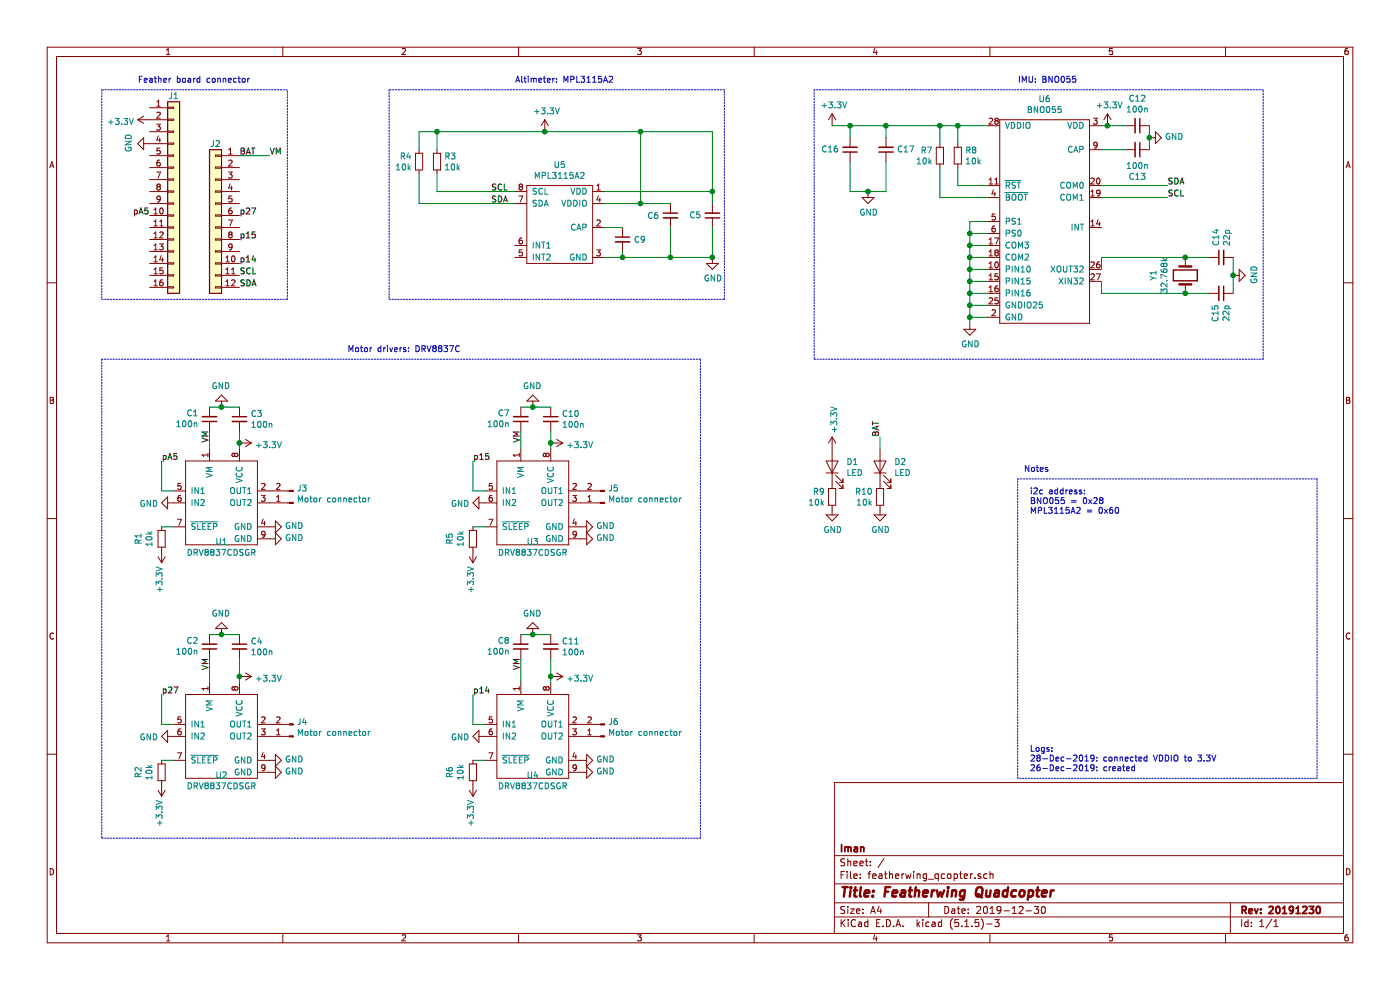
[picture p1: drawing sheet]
EESchema Schematic File Version 4
EELAYER 30 0
EELAYER END
$Descr A4 11693 8268
encoding utf-8
Sheet 1 1
Title "Featherwing Quadcopter"
Date "2019-12-30"
Rev "20191230"
Comp "Iman"
Comment1 ""
Comment2 ""
Comment3 ""
Comment4 ""
$EndDescr
$Comp
L Device:C_Small C6
U 1 1
P 5600 1800
F 0 "C6" H 5692 1800 50  0000 L CNN
F 1 "10u" H 5692 1755 50  0001 L CNN
F 2 "Capacitor_SMD:C_0805_2012Metric_Pad1.15x1.40mm_HandSolder" H 5600 1800 50  0001 C CNN
F 3 "~" H 5600 1800 50  0001 C CNN
	1    5600 1800
	-1   0    0    -1  
$EndComp
$Comp
L Device:C_Small C5
U 1 1
P 5950 1800
F 0 "C5" H 5859 1800 50  0000 R CNN
F 1 "100n" H 5858 1845 50  0001 R CNN
F 2 "Capacitor_SMD:C_0805_2012Metric_Pad1.15x1.40mm_HandSolder" H 5950 1800 50  0001 C CNN
F 3 "~" H 5950 1800 50  0001 C CNN
	1    5950 1800
	1    0    0    1   
$EndComp
Wire Wire Line
	5950 1600 5950 1700
Wire Wire Line
	5600 1900 5600 2150
Wire Wire Line
	5950 1900 5950 2150
$Comp
L Device:C_Small C9
U 1 1
P 5200 2000
F 0 "C9" H 5292 2000 50  0000 L CNN
F 1 "100n" H 5292 1955 50  0001 L CNN
F 2 "Capacitor_SMD:C_0805_2012Metric_Pad1.15x1.40mm_HandSolder" H 5200 2000 50  0001 C CNN
F 3 "~" H 5200 2000 50  0001 C CNN
	1    5200 2000
	1    0    0    -1  
$EndComp
Wire Wire Line
	5200 2100 5200 2150
Text Label 4100 1600 0    50   ~ 0
SCL
Text Label 4100 1700 0    50   ~ 0
SDA
$Comp
L power:GND #PWR012
U 1 1
P 5950 2150
F 0 "#PWR012" H 5950 1900 50  0001 C CNN
F 1 "GND" H 5955 1977 50  0000 C CNN
F 2 "" H 5950 2150 50  0001 C CNN
F 3 "" H 5950 2150 50  0001 C CNN
	1    5950 2150
	1    0    0    -1  
$EndComp
$Comp
L Connector_Generic:Conn_01x12 J2
U 1 1
P 1800 1800
F 0 "J2" H 1800 2400 50  0000 C CNN
F 1 "Conn_01x12_Male" H 2150 1050 50  0001 C CNN
F 2 "Connector_PinHeader_2.54mm:PinHeader_1x12_P2.54mm_Vertical" H 1800 1800 50  0001 C CNN
F 3 "~" H 1800 1800 50  0001 C CNN
	1    1800 1800
	-1   0    0    -1  
$EndComp
$Comp
L Connector_Generic:Conn_01x16 J1
U 1 1
P 1450 1600
F 0 "J1" H 1450 2400 50  0000 C CNN
F 1 "Conn_01x16_Male" H 1800 700 50  0001 C CNN
F 2 "Connector_PinHeader_2.54mm:PinHeader_1x16_P2.54mm_Vertical" H 1450 1600 50  0001 C CNN
F 3 "~" H 1450 1600 50  0001 C CNN
	1    1450 1600
	1    0    0    -1  
$EndComp
$Comp
L power:+3.3V #PWR01
U 1 1
P 1250 1000
F 0 "#PWR01" H 1250 850 50  0001 C CNN
F 1 "+3.3V" V 1265 1128 50  0000 L CNN
F 2 "" H 1250 1000 50  0001 C CNN
F 3 "" H 1250 1000 50  0001 C CNN
	1    1250 1000
	0    -1   1    0   
$EndComp
Text Label 2000 2300 0    50   ~ 0
SCL
Text Label 2000 2400 0    50   ~ 0
SDA
Text Label 1250 1800 2    50   ~ 0
pA5
Text Label 2000 1800 0    50   ~ 0
p27
Text Label 2000 2000 0    50   ~ 0
p15
Text Label 2000 2200 0    50   ~ 0
p14
$Comp
L iman-lib_featherwing-qcopter:BNO055 U6
U 1 1
P 8750 850
F 0 "U6" H 8725 875 50  0000 C CNN
F 1 "BNO055" H 8725 784 50  0000 C CNN
F 2 "Iman_Library:LGA-28_5.2x3.8mm_BNO0055_handsoldering" H 9150 -1200 50  0001 C CNN
F 3 "" H 8750 850 50  0001 C CNN
	1    8750 850 
	1    0    0    -1  
$EndComp
$Comp
L iman-lib_featherwing-qcopter:DRV8837C U1
U 1 1
P 1850 4150
F 0 "U1" H 1850 3777 50  0000 C CNN
F 1 "DRV8837CDSGR" H 1850 3686 50  0000 C CNN
F 2 "Package_SON:WSON-8-1EP_2x2mm_P0.5mm_EP0.9x1.6mm" H 2700 3600 50  0001 C CNN
F 3 "" H 2100 4750 50  0001 C CNN
F 4 "C191000" H 1850 4150 50  0001 C CNN "LCSC"
	1    1850 4150
	1    0    0    -1  
$EndComp
$Comp
L Device:R_Small R8
U 1 1
P 8000 1300
F 0 "R8" H 8059 1346 50  0000 L CNN
F 1 "10k" H 8059 1255 50  0000 L CNN
F 2 "Resistor_SMD:R_0805_2012Metric_Pad1.15x1.40mm_HandSolder" H 8000 1300 50  0001 C CNN
F 3 "~" H 8000 1300 50  0001 C CNN
	1    8000 1300
	1    0    0    -1  
$EndComp
$Comp
L power:GND #PWR021
U 1 1
P 8100 2700
F 0 "#PWR021" H 8100 2450 50  0001 C CNN
F 1 "GND" H 8105 2527 50  0000 C CNN
F 2 "" H 8100 2700 50  0001 C CNN
F 3 "" H 8100 2700 50  0001 C CNN
	1    8100 2700
	1    0    0    -1  
$EndComp
Text Label 9750 1550 0    50   ~ 0
SDA
Text Label 9750 1650 0    50   ~ 0
SCL
$Comp
L Device:C_Small C13
U 1 1
P 9500 1250
F 0 "C13" V 9271 1250 50  0000 C CNN
F 1 "100n" V 9362 1250 50  0000 C CNN
F 2 "Capacitor_SMD:C_0805_2012Metric_Pad1.15x1.40mm_HandSolder" H 9500 1250 50  0001 C CNN
F 3 "~" H 9500 1250 50  0001 C CNN
	1    9500 1250
	0    1    -1   0   
$EndComp
Wire Wire Line
	9600 1050 9600 1150
$Comp
L power:GND #PWR022
U 1 1
P 9600 1150
F 0 "#PWR022" H 9600 900 50  0001 C CNN
F 1 "GND" V 9605 1022 50  0000 R CNN
F 2 "" H 9600 1150 50  0001 C CNN
F 3 "" H 9600 1150 50  0001 C CNN
	1    9600 1150
	0    -1   -1   0   
$EndComp
Connection ~ 9600 1150
Wire Wire Line
	9600 1150 9600 1250
$Comp
L Device:R_Small R4
U 1 1
P 3500 1350
F 0 "R4" H 3441 1396 50  0000 R CNN
F 1 "10k" H 3441 1305 50  0000 R CNN
F 2 "Resistor_SMD:R_0805_2012Metric_Pad1.15x1.40mm_HandSolder" H 3500 1350 50  0001 C CNN
F 3 "~" H 3500 1350 50  0001 C CNN
	1    3500 1350
	1    0    0    -1  
$EndComp
Wire Wire Line
	3650 1450 3650 1600
$Comp
L power:+3.3V #PWR010
U 1 1
P 4550 1100
F 0 "#PWR010" H 4550 950 50  0001 C CNN
F 1 "+3.3V" H 4565 1273 50  0000 C CNN
F 2 "" H 4550 1100 50  0001 C CNN
F 3 "" H 4550 1100 50  0001 C CNN
	1    4550 1100
	1    0    0    -1  
$EndComp
$Comp
L Device:C_Small C15
U 1 1
P 10200 2450
F 0 "C15" H 10108 2404 50  0000 R CNN
F 1 "22p" H 10108 2495 50  0000 R CNN
F 2 "Capacitor_SMD:C_0805_2012Metric_Pad1.15x1.40mm_HandSolder" H 10200 2450 50  0001 C CNN
F 3 "~" H 10200 2450 50  0001 C CNN
	1    10200 2450
	0    1    -1   0   
$EndComp
$Comp
L Device:C_Small C14
U 1 1
P 10200 2150
F 0 "C14" H 10292 2196 50  0000 L CNN
F 1 "22p" H 10292 2105 50  0000 L CNN
F 2 "Capacitor_SMD:C_0805_2012Metric_Pad1.15x1.40mm_HandSolder" H 10200 2150 50  0001 C CNN
F 3 "~" H 10200 2150 50  0001 C CNN
	1    10200 2150
	0    -1   -1   0   
$EndComp
$Comp
L Device:Crystal Y1
U 1 1
P 9900 2300
F 0 "Y1" H 9900 2568 50  0000 C CNN
F 1 "32.768k" H 9900 2477 50  0000 C CNN
F 2 "Crystal:Crystal_SMD_2012-2Pin_2.0x1.2mm_HandSoldering" H 9900 2300 50  0001 C CNN
F 3 "~" H 9900 2300 50  0001 C CNN
	1    9900 2300
	0    -1   -1   0   
$EndComp
Wire Wire Line
	10100 2450 9900 2450
Wire Wire Line
	10100 2150 9900 2150
Wire Wire Line
	10300 2450 10300 2300
$Comp
L power:GND #PWR023
U 1 1
P 10300 2300
F 0 "#PWR023" H 10300 2050 50  0001 C CNN
F 1 "GND" H 10305 2127 50  0000 C CNN
F 2 "" H 10300 2300 50  0001 C CNN
F 3 "" H 10300 2300 50  0001 C CNN
	1    10300 2300
	0    -1   -1   0   
$EndComp
Connection ~ 10300 2300
Wire Wire Line
	10300 2300 10300 2150
Wire Wire Line
	9900 2450 9200 2450
Wire Wire Line
	9200 2450 9200 2350
Connection ~ 9900 2450
Wire Wire Line
	9200 2250 9200 2150
Wire Wire Line
	9200 2150 9900 2150
Connection ~ 9900 2150
$Comp
L Device:C_Small C1
U 1 1
P 1750 3500
F 0 "C1" H 1659 3454 50  0000 R CNN
F 1 "100n" H 1659 3545 50  0000 R CNN
F 2 "Capacitor_SMD:C_0805_2012Metric_Pad1.15x1.40mm_HandSolder" H 1750 3500 50  0001 C CNN
F 3 "~" H 1750 3500 50  0001 C CNN
F 4 "C62912" H 1750 3500 50  0001 C CNN "LCSC"
	1    1750 3500
	1    0    0    1   
$EndComp
$Comp
L Device:C_Small C3
U 1 1
P 2000 3500
F 0 "C3" H 2092 3546 50  0000 L CNN
F 1 "100n" H 2092 3455 50  0000 L CNN
F 2 "Capacitor_SMD:C_0805_2012Metric_Pad1.15x1.40mm_HandSolder" H 2000 3500 50  0001 C CNN
F 3 "~" H 2000 3500 50  0001 C CNN
F 4 "C62912" H 2000 3500 50  0001 C CNN "LCSC"
	1    2000 3500
	1    0    0    -1  
$EndComp
Wire Wire Line
	1750 3400 1850 3400
$Comp
L power:GND #PWR06
U 1 1
P 1850 3400
F 0 "#PWR06" H 1850 3150 50  0001 C CNN
F 1 "GND" H 1855 3227 50  0000 C CNN
F 2 "" H 1850 3400 50  0001 C CNN
F 3 "" H 1850 3400 50  0001 C CNN
	1    1850 3400
	-1   0    0    1   
$EndComp
Connection ~ 1850 3400
Wire Wire Line
	1850 3400 2000 3400
$Comp
L power:GND #PWR02
U 1 1
P 1450 4200
F 0 "#PWR02" H 1450 3950 50  0001 C CNN
F 1 "GND" V 1455 4072 50  0000 R CNN
F 2 "" H 1450 4200 50  0001 C CNN
F 3 "" H 1450 4200 50  0001 C CNN
	1    1450 4200
	0    1    1    0   
$EndComp
$Comp
L Device:R_Small R1
U 1 1
P 1350 4500
F 0 "R1" V 1154 4500 50  0000 C CNN
F 1 "10k" V 1245 4500 50  0000 C CNN
F 2 "Resistor_SMD:R_0805_2012Metric_Pad1.15x1.40mm_HandSolder" H 1350 4500 50  0001 C CNN
F 3 "~" H 1350 4500 50  0001 C CNN
F 4 "C17414" V 1350 4500 50  0001 C CNN "LCSC"
	1    1350 4500
	1    0    0    -1  
$EndComp
$Comp
L power:+3.3V #PWR03
U 1 1
P 1350 4600
F 0 "#PWR03" H 1350 4450 50  0001 C CNN
F 1 "+3.3V" V 1365 4728 50  0000 L CNN
F 2 "" H 1350 4600 50  0001 C CNN
F 3 "" H 1350 4600 50  0001 C CNN
	1    1350 4600
	-1   0    0    1   
$EndComp
$Comp
L power:GND #PWR08
U 1 1
P 2250 4400
F 0 "#PWR08" H 2250 4150 50  0001 C CNN
F 1 "GND" V 2255 4272 50  0000 R CNN
F 2 "" H 2250 4400 50  0001 C CNN
F 3 "" H 2250 4400 50  0001 C CNN
	1    2250 4400
	0    -1   -1   0   
$EndComp
$Comp
L Connector:Conn_01x02_Male J3
U 1 1
P 2450 4200
F 0 "J3" H 2422 4082 50  0000 R CNN
F 1 "Motor connector" H 2422 4173 50  0000 R CNN
F 2 "Resistor_SMD:R_0612_1632Metric_Pad1.18x3.40mm_HandSolder" H 2450 4200 50  0001 C CNN
F 3 "~" H 2450 4200 50  0001 C CNN
	1    2450 4200
	-1   0    0    1   
$EndComp
$Comp
L iman-lib_featherwing-qcopter:DRV8837C U3
U 1 1
P 4450 4150
F 0 "U3" H 4450 3777 50  0000 C CNN
F 1 "DRV8837CDSGR" H 4450 3686 50  0000 C CNN
F 2 "Package_SON:WSON-8-1EP_2x2mm_P0.5mm_EP0.9x1.6mm" H 5300 3600 50  0001 C CNN
F 3 "" H 4700 4750 50  0001 C CNN
F 4 "C191000" H 4450 4150 50  0001 C CNN "LCSC"
	1    4450 4150
	1    0    0    -1  
$EndComp
$Comp
L Device:C_Small C7
U 1 1
P 4350 3500
F 0 "C7" H 4259 3454 50  0000 R CNN
F 1 "100n" H 4259 3545 50  0000 R CNN
F 2 "Capacitor_SMD:C_0805_2012Metric_Pad1.15x1.40mm_HandSolder" H 4350 3500 50  0001 C CNN
F 3 "~" H 4350 3500 50  0001 C CNN
F 4 "C62912" H 4350 3500 50  0001 C CNN "LCSC"
	1    4350 3500
	1    0    0    1   
$EndComp
$Comp
L Device:C_Small C10
U 1 1
P 4600 3500
F 0 "C10" H 4692 3546 50  0000 L CNN
F 1 "100n" H 4692 3455 50  0000 L CNN
F 2 "Capacitor_SMD:C_0805_2012Metric_Pad1.15x1.40mm_HandSolder" H 4600 3500 50  0001 C CNN
F 3 "~" H 4600 3500 50  0001 C CNN
F 4 "C62912" H 4600 3500 50  0001 C CNN "LCSC"
	1    4600 3500
	1    0    0    -1  
$EndComp
Wire Wire Line
	4350 3400 4450 3400
$Comp
L power:GND #PWR017
U 1 1
P 4450 3400
F 0 "#PWR017" H 4450 3150 50  0001 C CNN
F 1 "GND" H 4455 3227 50  0000 C CNN
F 2 "" H 4450 3400 50  0001 C CNN
F 3 "" H 4450 3400 50  0001 C CNN
	1    4450 3400
	-1   0    0    1   
$EndComp
Connection ~ 4450 3400
Wire Wire Line
	4450 3400 4600 3400
$Comp
L power:GND #PWR013
U 1 1
P 4050 4200
F 0 "#PWR013" H 4050 3950 50  0001 C CNN
F 1 "GND" V 4055 4072 50  0000 R CNN
F 2 "" H 4050 4200 50  0001 C CNN
F 3 "" H 4050 4200 50  0001 C CNN
	1    4050 4200
	0    1    1    0   
$EndComp
$Comp
L power:GND #PWR019
U 1 1
P 4850 4400
F 0 "#PWR019" H 4850 4150 50  0001 C CNN
F 1 "GND" V 4855 4272 50  0000 R CNN
F 2 "" H 4850 4400 50  0001 C CNN
F 3 "" H 4850 4400 50  0001 C CNN
	1    4850 4400
	0    -1   -1   0   
$EndComp
$Comp
L Connector:Conn_01x02_Male J5
U 1 1
P 5050 4200
F 0 "J5" H 5022 4082 50  0000 R CNN
F 1 "Motor connector" H 5022 4173 50  0000 R CNN
F 2 "Resistor_SMD:R_0612_1632Metric_Pad1.18x3.40mm_HandSolder" H 5050 4200 50  0001 C CNN
F 3 "~" H 5050 4200 50  0001 C CNN
	1    5050 4200
	-1   0    0    1   
$EndComp
$Comp
L iman-lib_featherwing-qcopter:DRV8837C U2
U 1 1
P 1850 6100
F 0 "U2" H 1850 5727 50  0000 C CNN
F 1 "DRV8837CDSGR" H 1850 5636 50  0000 C CNN
F 2 "Package_SON:WSON-8-1EP_2x2mm_P0.5mm_EP0.9x1.6mm" H 2700 5550 50  0001 C CNN
F 3 "" H 2100 6700 50  0001 C CNN
F 4 "C191000" H 1850 6100 50  0001 C CNN "LCSC"
	1    1850 6100
	1    0    0    -1  
$EndComp
$Comp
L Device:C_Small C2
U 1 1
P 1750 5400
F 0 "C2" H 1659 5354 50  0000 R CNN
F 1 "100n" H 1659 5445 50  0000 R CNN
F 2 "Capacitor_SMD:C_0805_2012Metric_Pad1.15x1.40mm_HandSolder" H 1750 5400 50  0001 C CNN
F 3 "~" H 1750 5400 50  0001 C CNN
F 4 "C62912" H 1750 5400 50  0001 C CNN "LCSC"
	1    1750 5400
	1    0    0    1   
$EndComp
$Comp
L Device:C_Small C4
U 1 1
P 2000 5400
F 0 "C4" H 2092 5446 50  0000 L CNN
F 1 "100n" H 2092 5355 50  0000 L CNN
F 2 "Capacitor_SMD:C_0805_2012Metric_Pad1.15x1.40mm_HandSolder" H 2000 5400 50  0001 C CNN
F 3 "~" H 2000 5400 50  0001 C CNN
F 4 "C62912" H 2000 5400 50  0001 C CNN "LCSC"
	1    2000 5400
	1    0    0    -1  
$EndComp
Wire Wire Line
	1750 5300 1850 5300
$Comp
L power:GND #PWR07
U 1 1
P 1850 5300
F 0 "#PWR07" H 1850 5050 50  0001 C CNN
F 1 "GND" H 1855 5127 50  0000 C CNN
F 2 "" H 1850 5300 50  0001 C CNN
F 3 "" H 1850 5300 50  0001 C CNN
	1    1850 5300
	-1   0    0    1   
$EndComp
Connection ~ 1850 5300
Wire Wire Line
	1850 5300 2000 5300
$Comp
L power:GND #PWR04
U 1 1
P 1450 6150
F 0 "#PWR04" H 1450 5900 50  0001 C CNN
F 1 "GND" V 1455 6022 50  0000 R CNN
F 2 "" H 1450 6150 50  0001 C CNN
F 3 "" H 1450 6150 50  0001 C CNN
	1    1450 6150
	0    1    1    0   
$EndComp
$Comp
L Device:R_Small R2
U 1 1
P 1350 6450
F 0 "R2" V 1154 6450 50  0000 C CNN
F 1 "10k" V 1245 6450 50  0000 C CNN
F 2 "Resistor_SMD:R_0805_2012Metric_Pad1.15x1.40mm_HandSolder" H 1350 6450 50  0001 C CNN
F 3 "~" H 1350 6450 50  0001 C CNN
F 4 "C17414" V 1350 6450 50  0001 C CNN "LCSC"
	1    1350 6450
	1    0    0    -1  
$EndComp
$Comp
L power:+3.3V #PWR05
U 1 1
P 1350 6550
F 0 "#PWR05" H 1350 6400 50  0001 C CNN
F 1 "+3.3V" V 1365 6678 50  0000 L CNN
F 2 "" H 1350 6550 50  0001 C CNN
F 3 "" H 1350 6550 50  0001 C CNN
	1    1350 6550
	-1   0    0    1   
$EndComp
$Comp
L power:GND #PWR09
U 1 1
P 2250 6350
F 0 "#PWR09" H 2250 6100 50  0001 C CNN
F 1 "GND" V 2255 6222 50  0000 R CNN
F 2 "" H 2250 6350 50  0001 C CNN
F 3 "" H 2250 6350 50  0001 C CNN
	1    2250 6350
	0    -1   -1   0   
$EndComp
$Comp
L Connector:Conn_01x02_Male J4
U 1 1
P 2450 6150
F 0 "J4" H 2422 6032 50  0000 R CNN
F 1 "Motor connector" H 2422 6123 50  0000 R CNN
F 2 "Resistor_SMD:R_0612_1632Metric_Pad1.18x3.40mm_HandSolder" H 2450 6150 50  0001 C CNN
F 3 "~" H 2450 6150 50  0001 C CNN
	1    2450 6150
	-1   0    0    1   
$EndComp
$Comp
L iman-lib_featherwing-qcopter:DRV8837C U4
U 1 1
P 4450 6100
F 0 "U4" H 4450 5727 50  0000 C CNN
F 1 "DRV8837CDSGR" H 4450 5636 50  0000 C CNN
F 2 "Package_SON:WSON-8-1EP_2x2mm_P0.5mm_EP0.9x1.6mm" H 5300 5550 50  0001 C CNN
F 3 "" H 4700 6700 50  0001 C CNN
F 4 "C191000" H 4450 6100 50  0001 C CNN "LCSC"
	1    4450 6100
	1    0    0    -1  
$EndComp
$Comp
L Device:C_Small C8
U 1 1
P 4350 5400
F 0 "C8" H 4259 5354 50  0000 R CNN
F 1 "100n" H 4259 5445 50  0000 R CNN
F 2 "Capacitor_SMD:C_0805_2012Metric_Pad1.15x1.40mm_HandSolder" H 4350 5400 50  0001 C CNN
F 3 "~" H 4350 5400 50  0001 C CNN
F 4 "C62912" H 4350 5400 50  0001 C CNN "LCSC"
	1    4350 5400
	1    0    0    1   
$EndComp
$Comp
L Device:C_Small C11
U 1 1
P 4600 5400
F 0 "C11" H 4692 5446 50  0000 L CNN
F 1 "100n" H 4692 5355 50  0000 L CNN
F 2 "Capacitor_SMD:C_0805_2012Metric_Pad1.15x1.40mm_HandSolder" H 4600 5400 50  0001 C CNN
F 3 "~" H 4600 5400 50  0001 C CNN
F 4 "C62912" H 4600 5400 50  0001 C CNN "LCSC"
	1    4600 5400
	1    0    0    -1  
$EndComp
Wire Wire Line
	4350 5300 4450 5300
$Comp
L power:GND #PWR018
U 1 1
P 4450 5300
F 0 "#PWR018" H 4450 5050 50  0001 C CNN
F 1 "GND" H 4455 5127 50  0000 C CNN
F 2 "" H 4450 5300 50  0001 C CNN
F 3 "" H 4450 5300 50  0001 C CNN
	1    4450 5300
	-1   0    0    1   
$EndComp
Connection ~ 4450 5300
Wire Wire Line
	4450 5300 4600 5300
$Comp
L power:GND #PWR015
U 1 1
P 4050 6150
F 0 "#PWR015" H 4050 5900 50  0001 C CNN
F 1 "GND" V 4055 6022 50  0000 R CNN
F 2 "" H 4050 6150 50  0001 C CNN
F 3 "" H 4050 6150 50  0001 C CNN
	1    4050 6150
	0    1    1    0   
$EndComp
$Comp
L Device:R_Small R6
U 1 1
P 3950 6450
F 0 "R6" V 3754 6450 50  0000 C CNN
F 1 "10k" V 3845 6450 50  0000 C CNN
F 2 "Resistor_SMD:R_0805_2012Metric_Pad1.15x1.40mm_HandSolder" H 3950 6450 50  0001 C CNN
F 3 "~" H 3950 6450 50  0001 C CNN
F 4 "C17414" V 3950 6450 50  0001 C CNN "LCSC"
	1    3950 6450
	1    0    0    -1  
$EndComp
$Comp
L power:+3.3V #PWR016
U 1 1
P 3950 6550
F 0 "#PWR016" H 3950 6400 50  0001 C CNN
F 1 "+3.3V" V 3965 6678 50  0000 L CNN
F 2 "" H 3950 6550 50  0001 C CNN
F 3 "" H 3950 6550 50  0001 C CNN
	1    3950 6550
	-1   0    0    1   
$EndComp
$Comp
L power:GND #PWR020
U 1 1
P 4850 6350
F 0 "#PWR020" H 4850 6100 50  0001 C CNN
F 1 "GND" V 4855 6222 50  0000 R CNN
F 2 "" H 4850 6350 50  0001 C CNN
F 3 "" H 4850 6350 50  0001 C CNN
	1    4850 6350
	0    -1   -1   0   
$EndComp
$Comp
L Connector:Conn_01x02_Male J6
U 1 1
P 5050 6150
F 0 "J6" H 5022 6032 50  0000 R CNN
F 1 "Motor connector" H 5022 6123 50  0000 R CNN
F 2 "Resistor_SMD:R_0612_1632Metric_Pad1.18x3.40mm_HandSolder" H 5050 6150 50  0001 C CNN
F 3 "~" H 5050 6150 50  0001 C CNN
	1    5050 6150
	-1   0    0    1   
$EndComp
$Comp
L power:+3.3V #PWR014
U 1 1
P 3950 4600
F 0 "#PWR014" H 3950 4450 50  0001 C CNN
F 1 "+3.3V" V 3965 4728 50  0000 L CNN
F 2 "" H 3950 4600 50  0001 C CNN
F 3 "" H 3950 4600 50  0001 C CNN
	1    3950 4600
	-1   0    0    1   
$EndComp
$Comp
L Device:R_Small R5
U 1 1
P 3950 4500
F 0 "R5" V 3754 4500 50  0000 C CNN
F 1 "10k" V 3845 4500 50  0000 C CNN
F 2 "Resistor_SMD:R_0805_2012Metric_Pad1.15x1.40mm_HandSolder" H 3950 4500 50  0001 C CNN
F 3 "~" H 3950 4500 50  0001 C CNN
F 4 "C17414" V 3950 4500 50  0001 C CNN "LCSC"
	1    3950 4500
	1    0    0    -1  
$EndComp
Wire Wire Line
	1750 5500 1750 5700
Wire Wire Line
	2000 5500 2000 5650
Wire Wire Line
	4350 5500 4350 5700
Wire Wire Line
	4600 5500 4600 5650
Wire Wire Line
	4350 3600 4350 3750
Wire Wire Line
	4600 3600 4600 3700
Wire Wire Line
	1750 3600 1750 3750
Wire Wire Line
	2000 3600 2000 3700
$Comp
L power:+3.3V #PWR011
U 1 1
P 2000 3700
F 0 "#PWR011" H 2000 3550 50  0001 C CNN
F 1 "+3.3V" V 2015 3828 50  0000 L CNN
F 2 "" H 2000 3700 50  0001 C CNN
F 3 "" H 2000 3700 50  0001 C CNN
	1    2000 3700
	0    1    1    0   
$EndComp
Connection ~ 2000 3700
Wire Wire Line
	2000 3700 2000 3750
$Comp
L power:+3.3V #PWR025
U 1 1
P 4600 3700
F 0 "#PWR025" H 4600 3550 50  0001 C CNN
F 1 "+3.3V" V 4615 3828 50  0000 L CNN
F 2 "" H 4600 3700 50  0001 C CNN
F 3 "" H 4600 3700 50  0001 C CNN
	1    4600 3700
	0    1    1    0   
$EndComp
Connection ~ 4600 3700
Wire Wire Line
	4600 3700 4600 3750
$Comp
L power:+3.3V #PWR026
U 1 1
P 4600 5650
F 0 "#PWR026" H 4600 5500 50  0001 C CNN
F 1 "+3.3V" V 4615 5778 50  0000 L CNN
F 2 "" H 4600 5650 50  0001 C CNN
F 3 "" H 4600 5650 50  0001 C CNN
	1    4600 5650
	0    1    1    0   
$EndComp
Connection ~ 4600 5650
Wire Wire Line
	4600 5650 4600 5700
$Comp
L power:+3.3V #PWR024
U 1 1
P 2000 5650
F 0 "#PWR024" H 2000 5500 50  0001 C CNN
F 1 "+3.3V" V 2015 5778 50  0000 L CNN
F 2 "" H 2000 5650 50  0001 C CNN
F 3 "" H 2000 5650 50  0001 C CNN
	1    2000 5650
	0    1    1    0   
$EndComp
Connection ~ 2000 5650
Wire Wire Line
	2000 5650 2000 5700
$Comp
L power:+3.3V #PWR029
U 1 1
P 9250 1050
F 0 "#PWR029" H 9250 900 50  0001 C CNN
F 1 "+3.3V" H 9265 1223 50  0000 C CNN
F 2 "" H 9250 1050 50  0001 C CNN
F 3 "" H 9250 1050 50  0001 C CNN
	1    9250 1050
	1    0    0    -1  
$EndComp
Connection ~ 9250 1050
Wire Wire Line
	9250 1050 9200 1050
$Comp
L iman-lib_featherwing-qcopter:MPL3115A2 U5
U 1 1
P 4650 1800
F 0 "U5" H 4625 2225 50  0000 C CNN
F 1 "MPL3115A2" H 4625 2134 50  0000 C CNN
F 2 "Package_LGA:LGA-8_3x5mm_P1.25mm" H 4350 1700 50  0001 C CNN
F 3 "" H 4350 1700 50  0001 C CNN
	1    4650 1800
	-1   0    0    -1  
$EndComp
Connection ~ 5950 2150
Wire Wire Line
	5050 2150 5200 2150
Connection ~ 5600 2150
Wire Wire Line
	5600 2150 5950 2150
Connection ~ 5200 2150
Wire Wire Line
	5200 2150 5600 2150
Wire Wire Line
	5200 1900 5050 1900
Wire Wire Line
	5600 1700 5350 1700
$Comp
L Device:R_Small R7
U 1 1
P 7850 1300
F 0 "R7" H 7791 1346 50  0000 R CNN
F 1 "10k" H 7791 1255 50  0000 R CNN
F 2 "Resistor_SMD:R_0805_2012Metric_Pad1.15x1.40mm_HandSolder" H 7850 1300 50  0001 C CNN
F 3 "~" H 7850 1300 50  0001 C CNN
	1    7850 1300
	1    0    0    -1  
$EndComp
Wire Wire Line
	3500 1450 3500 1700
Wire Wire Line
	3500 1700 4300 1700
Wire Wire Line
	3650 1100 3650 1250
Wire Wire Line
	3500 1100 3500 1250
$Comp
L Device:R_Small R3
U 1 1
P 3650 1350
F 0 "R3" H 3591 1396 50  0000 R CNN
F 1 "10k" H 3591 1305 50  0000 R CNN
F 2 "Resistor_SMD:R_0805_2012Metric_Pad1.15x1.40mm_HandSolder" H 3650 1350 50  0001 C CNN
F 3 "~" H 3650 1350 50  0001 C CNN
	1    3650 1350
	-1   0    0    -1  
$EndComp
Wire Wire Line
	3650 1600 4300 1600
Wire Wire Line
	8000 1400 8000 1550
Wire Wire Line
	8000 1550 8250 1550
Wire Wire Line
	8000 1200 8000 1050
Connection ~ 8000 1050
Wire Wire Line
	8000 1050 8250 1050
Wire Wire Line
	7850 1200 7850 1050
Wire Wire Line
	7850 1050 8000 1050
Wire Wire Line
	7850 1400 7850 1650
Wire Wire Line
	7850 1650 8250 1650
$Comp
L Device:C_Small C16
U 1 1
P 7100 1250
F 0 "C16" H 7009 1250 50  0000 R CNN
F 1 "120n" H 7008 1295 50  0001 R CNN
F 2 "Capacitor_SMD:C_0805_2012Metric_Pad1.15x1.40mm_HandSolder" H 7100 1250 50  0001 C CNN
F 3 "~" H 7100 1250 50  0001 C CNN
	1    7100 1250
	1    0    0    1   
$EndComp
$Comp
L Device:C_Small C17
U 1 1
P 7400 1250
F 0 "C17" H 7309 1250 50  0000 R CNN
F 1 "6.8n" H 7308 1295 50  0001 R CNN
F 2 "Capacitor_SMD:C_0805_2012Metric_Pad1.15x1.40mm_HandSolder" H 7400 1250 50  0001 C CNN
F 3 "~" H 7400 1250 50  0001 C CNN
	1    7400 1250
	-1   0    0    1   
$EndComp
Connection ~ 7850 1050
Wire Wire Line
	7400 1150 7400 1050
Connection ~ 7400 1050
Wire Wire Line
	7400 1050 7850 1050
Wire Wire Line
	7400 1600 7250 1600
$Comp
L power:GND #PWR028
U 1 1
P 7250 1600
F 0 "#PWR028" H 7250 1350 50  0001 C CNN
F 1 "GND" H 7255 1427 50  0000 C CNN
F 2 "" H 7250 1600 50  0001 C CNN
F 3 "" H 7250 1600 50  0001 C CNN
	1    7250 1600
	1    0    0    -1  
$EndComp
Wire Wire Line
	7400 1350 7400 1600
Wire Wire Line
	7100 1350 7100 1600
Wire Wire Line
	7100 1600 7250 1600
Connection ~ 7250 1600
Wire Wire Line
	7100 1150 7100 1050
Connection ~ 7100 1050
Wire Wire Line
	7100 1050 7400 1050
Text Label 2000 1300 0    50   ~ 0
BAT
Text Label 1750 5600 1    50   ~ 0
VM
Text Label 1750 3700 1    50   ~ 0
VM
Text Label 4350 3700 1    50   ~ 0
VM
Text Label 4350 5600 1    50   ~ 0
VM
Wire Wire Line
	2000 1300 2250 1300
Text Label 2250 1300 0    50   ~ 0
VM
Wire Wire Line
	1450 4100 1350 4100
Wire Wire Line
	1350 4100 1350 3850
Wire Wire Line
	4050 4100 3950 4100
Wire Wire Line
	3950 4100 3950 3850
Wire Wire Line
	4050 6050 3950 6050
Wire Wire Line
	3950 6050 3950 5800
Wire Wire Line
	1450 6050 1350 6050
Wire Wire Line
	1350 6050 1350 5800
Text Label 1350 3850 0    50   ~ 0
pA5
Text Label 3950 5800 0    50   ~ 0
p14
Text Label 3950 3850 0    50   ~ 0
p15
Text Label 1350 5800 0    50   ~ 0
p27
$Comp
L power:GND #PWR030
U 1 1
P 1250 1200
F 0 "#PWR030" H 1250 950 50  0001 C CNN
F 1 "GND" H 1255 1027 50  0000 C CNN
F 2 "" H 1250 1200 50  0001 C CNN
F 3 "" H 1250 1200 50  0001 C CNN
	1    1250 1200
	0    1    -1   0   
$EndComp
$Comp
L power:GND #PWR037
U 1 1
P 4850 6450
F 0 "#PWR037" H 4850 6200 50  0001 C CNN
F 1 "GND" V 4855 6322 50  0000 R CNN
F 2 "" H 4850 6450 50  0001 C CNN
F 3 "" H 4850 6450 50  0001 C CNN
	1    4850 6450
	0    -1   -1   0   
$EndComp
$Comp
L power:GND #PWR036
U 1 1
P 4850 4500
F 0 "#PWR036" H 4850 4250 50  0001 C CNN
F 1 "GND" V 4855 4372 50  0000 R CNN
F 2 "" H 4850 4500 50  0001 C CNN
F 3 "" H 4850 4500 50  0001 C CNN
	1    4850 4500
	0    -1   -1   0   
$EndComp
$Comp
L power:GND #PWR031
U 1 1
P 2250 4500
F 0 "#PWR031" H 2250 4250 50  0001 C CNN
F 1 "GND" V 2255 4372 50  0000 R CNN
F 2 "" H 2250 4500 50  0001 C CNN
F 3 "" H 2250 4500 50  0001 C CNN
	1    2250 4500
	0    -1   -1   0   
$EndComp
$Comp
L power:GND #PWR032
U 1 1
P 2250 6450
F 0 "#PWR032" H 2250 6200 50  0001 C CNN
F 1 "GND" V 2255 6322 50  0000 R CNN
F 2 "" H 2250 6450 50  0001 C CNN
F 3 "" H 2250 6450 50  0001 C CNN
	1    2250 6450
	0    -1   -1   0   
$EndComp
$Comp
L Device:LED D2
U 1 1
P 7350 3900
F 0 "D2" V 7389 3783 50  0000 R CNN
F 1 "LED" V 7298 3783 50  0000 R CNN
F 2 "LED_SMD:LED_0805_2012Metric_Pad1.15x1.40mm_HandSolder" H 7350 3900 50  0001 C CNN
F 3 "~" H 7350 3900 50  0001 C CNN
	1    7350 3900
	0    -1   -1   0   
$EndComp
$Comp
L Device:LED D1
U 1 1
P 6950 3900
F 0 "D1" V 6989 3783 50  0000 R CNN
F 1 "LED" V 6898 3783 50  0000 R CNN
F 2 "LED_SMD:LED_0805_2012Metric_Pad1.15x1.40mm_HandSolder" H 6950 3900 50  0001 C CNN
F 3 "~" H 6950 3900 50  0001 C CNN
	1    6950 3900
	0    -1   -1   0   
$EndComp
$Comp
L Device:R_Small R9
U 1 1
P 6950 4150
F 0 "R9" H 6891 4196 50  0000 R CNN
F 1 "10k" H 6891 4105 50  0000 R CNN
F 2 "Resistor_SMD:R_0805_2012Metric_Pad1.15x1.40mm_HandSolder" H 6950 4150 50  0001 C CNN
F 3 "~" H 6950 4150 50  0001 C CNN
	1    6950 4150
	1    0    0    -1  
$EndComp
$Comp
L Device:R_Small R10
U 1 1
P 7350 4150
F 0 "R10" H 7291 4196 50  0000 R CNN
F 1 "10k" H 7291 4105 50  0000 R CNN
F 2 "Resistor_SMD:R_0805_2012Metric_Pad1.15x1.40mm_HandSolder" H 7350 4150 50  0001 C CNN
F 3 "~" H 7350 4150 50  0001 C CNN
	1    7350 4150
	1    0    0    -1  
$EndComp
$Comp
L power:GND #PWR034
U 1 1
P 6950 4250
F 0 "#PWR034" H 6950 4000 50  0001 C CNN
F 1 "GND" H 6955 4077 50  0000 C CNN
F 2 "" H 6950 4250 50  0001 C CNN
F 3 "" H 6950 4250 50  0001 C CNN
	1    6950 4250
	1    0    0    -1  
$EndComp
$Comp
L power:GND #PWR035
U 1 1
P 7350 4250
F 0 "#PWR035" H 7350 4000 50  0001 C CNN
F 1 "GND" H 7355 4077 50  0000 C CNN
F 2 "" H 7350 4250 50  0001 C CNN
F 3 "" H 7350 4250 50  0001 C CNN
	1    7350 4250
	1    0    0    -1  
$EndComp
$Comp
L power:+3.3V #PWR033
U 1 1
P 6950 3750
F 0 "#PWR033" H 6950 3600 50  0001 C CNN
F 1 "+3.3V" V 6965 3878 50  0000 L CNN
F 2 "" H 6950 3750 50  0001 C CNN
F 3 "" H 6950 3750 50  0001 C CNN
	1    6950 3750
	1    0    0    -1  
$EndComp
Wire Wire Line
	7350 3750 7350 3650
Text Label 7350 3650 1    50   ~ 0
BAT
Text Notes 8600 4300 0    50   ~ 0
i2c address:\nBNO055 = 0x28\nMPL3115A2 = 0x60
$Comp
L Device:C_Small C12
U 1 1
P 9500 1050
F 0 "C12" V 9271 1050 50  0000 C CNN
F 1 "100n" V 9362 1050 50  0000 C CNN
F 2 "Capacitor_SMD:C_0805_2012Metric_Pad1.15x1.40mm_HandSolder" H 9500 1050 50  0001 C CNN
F 3 "~" H 9500 1050 50  0001 C CNN
	1    9500 1050
	0    1    1    0   
$EndComp
Wire Wire Line
	1450 4400 1350 4400
Wire Wire Line
	1350 6350 1450 6350
Wire Wire Line
	4050 6350 3950 6350
Wire Wire Line
	4050 4400 3950 4400
Wire Wire Line
	8250 1850 8100 1850
Wire Wire Line
	9250 1050 9400 1050
Wire Wire Line
	9200 1250 9400 1250
Wire Wire Line
	9200 1550 9750 1550
Wire Wire Line
	9200 1650 9750 1650
Wire Wire Line
	8100 1850 8100 1950
Wire Wire Line
	8250 1950 8100 1950
Connection ~ 8100 1950
Wire Wire Line
	8100 1950 8100 2050
Wire Wire Line
	8250 2050 8100 2050
Connection ~ 8100 2050
Wire Wire Line
	8100 2050 8100 2150
Wire Wire Line
	8250 2150 8100 2150
Connection ~ 8100 2150
Wire Wire Line
	8100 2150 8100 2250
Wire Wire Line
	8250 2250 8100 2250
Connection ~ 8100 2250
Wire Wire Line
	8100 2250 8100 2350
Wire Wire Line
	8250 2350 8100 2350
Connection ~ 8100 2350
Wire Wire Line
	8100 2350 8100 2450
Wire Wire Line
	8250 2450 8100 2450
Connection ~ 8100 2450
Wire Wire Line
	8100 2450 8100 2550
Wire Wire Line
	8250 2550 8100 2550
Connection ~ 8100 2550
Wire Wire Line
	8100 2550 8100 2650
Wire Wire Line
	8250 2650 8100 2650
Connection ~ 8100 2650
Wire Wire Line
	8100 2650 8100 2700
$Comp
L power:+3.3V #PWR0101
U 1 1
P 6950 1050
F 0 "#PWR0101" H 6950 900 50  0001 C CNN
F 1 "+3.3V" H 6965 1223 50  0000 C CNN
F 2 "" H 6950 1050 50  0001 C CNN
F 3 "" H 6950 1050 50  0001 C CNN
	1    6950 1050
	1    0    0    -1  
$EndComp
Wire Wire Line
	6950 1050 7100 1050
Wire Wire Line
	5050 1600 5950 1600
Wire Notes Line
	850  750  850  2500
Wire Notes Line
	850  2500 2400 2500
Wire Notes Line
	2400 2500 2400 750 
Wire Notes Line
	2400 750  850  750 
Text Notes 1150 700  0    50   ~ 0
Feather board connector
Wire Wire Line
	5950 1100 5950 1600
Connection ~ 5950 1600
Wire Wire Line
	5350 1700 5350 1100
Connection ~ 5350 1700
Wire Wire Line
	5350 1700 5050 1700
Connection ~ 5350 1100
Wire Wire Line
	5350 1100 5950 1100
Connection ~ 4550 1100
Wire Wire Line
	4550 1100 5350 1100
Wire Wire Line
	3650 1100 4550 1100
Wire Wire Line
	3500 1100 3650 1100
Connection ~ 3650 1100
Wire Notes Line
	3250 750  3250 2500
Wire Notes Line
	3250 2500 6050 2500
Wire Notes Line
	6050 2500 6050 750 
Wire Notes Line
	6050 750  3250 750 
Text Notes 4300 700  0    50   ~ 0
Altimeter: MPL3115A2
Wire Notes Line
	6800 750  6800 3000
Wire Notes Line
	6800 3000 10550 3000
Wire Notes Line
	10550 3000 10550 750 
Wire Notes Line
	10550 750  6800 750 
Text Notes 8500 700  0    50   ~ 0
IMU: BNO055
Wire Notes Line
	850  7000 5850 7000
Wire Notes Line
	5850 7000 5850 3000
Wire Notes Line
	5850 3000 850  3000
Wire Notes Line
	850  3000 850  7000
Text Notes 2900 2950 0    50   ~ 0
Motor drivers: DRV8837C
Text Notes 8600 6450 0    50   ~ 0
Logs: \n28-Dec-2019: connected VDDIO to 3.3V\n26-Dec-2019: created
Wire Notes Line
	11000 6500 8500 6500
Wire Notes Line
	8500 6500 8500 4000
Wire Notes Line
	8500 4000 11000 4000
Wire Notes Line
	11000 4000 11000 6500
Text Notes 8550 3950 0    50   ~ 0
Notes
$EndSCHEMATC
